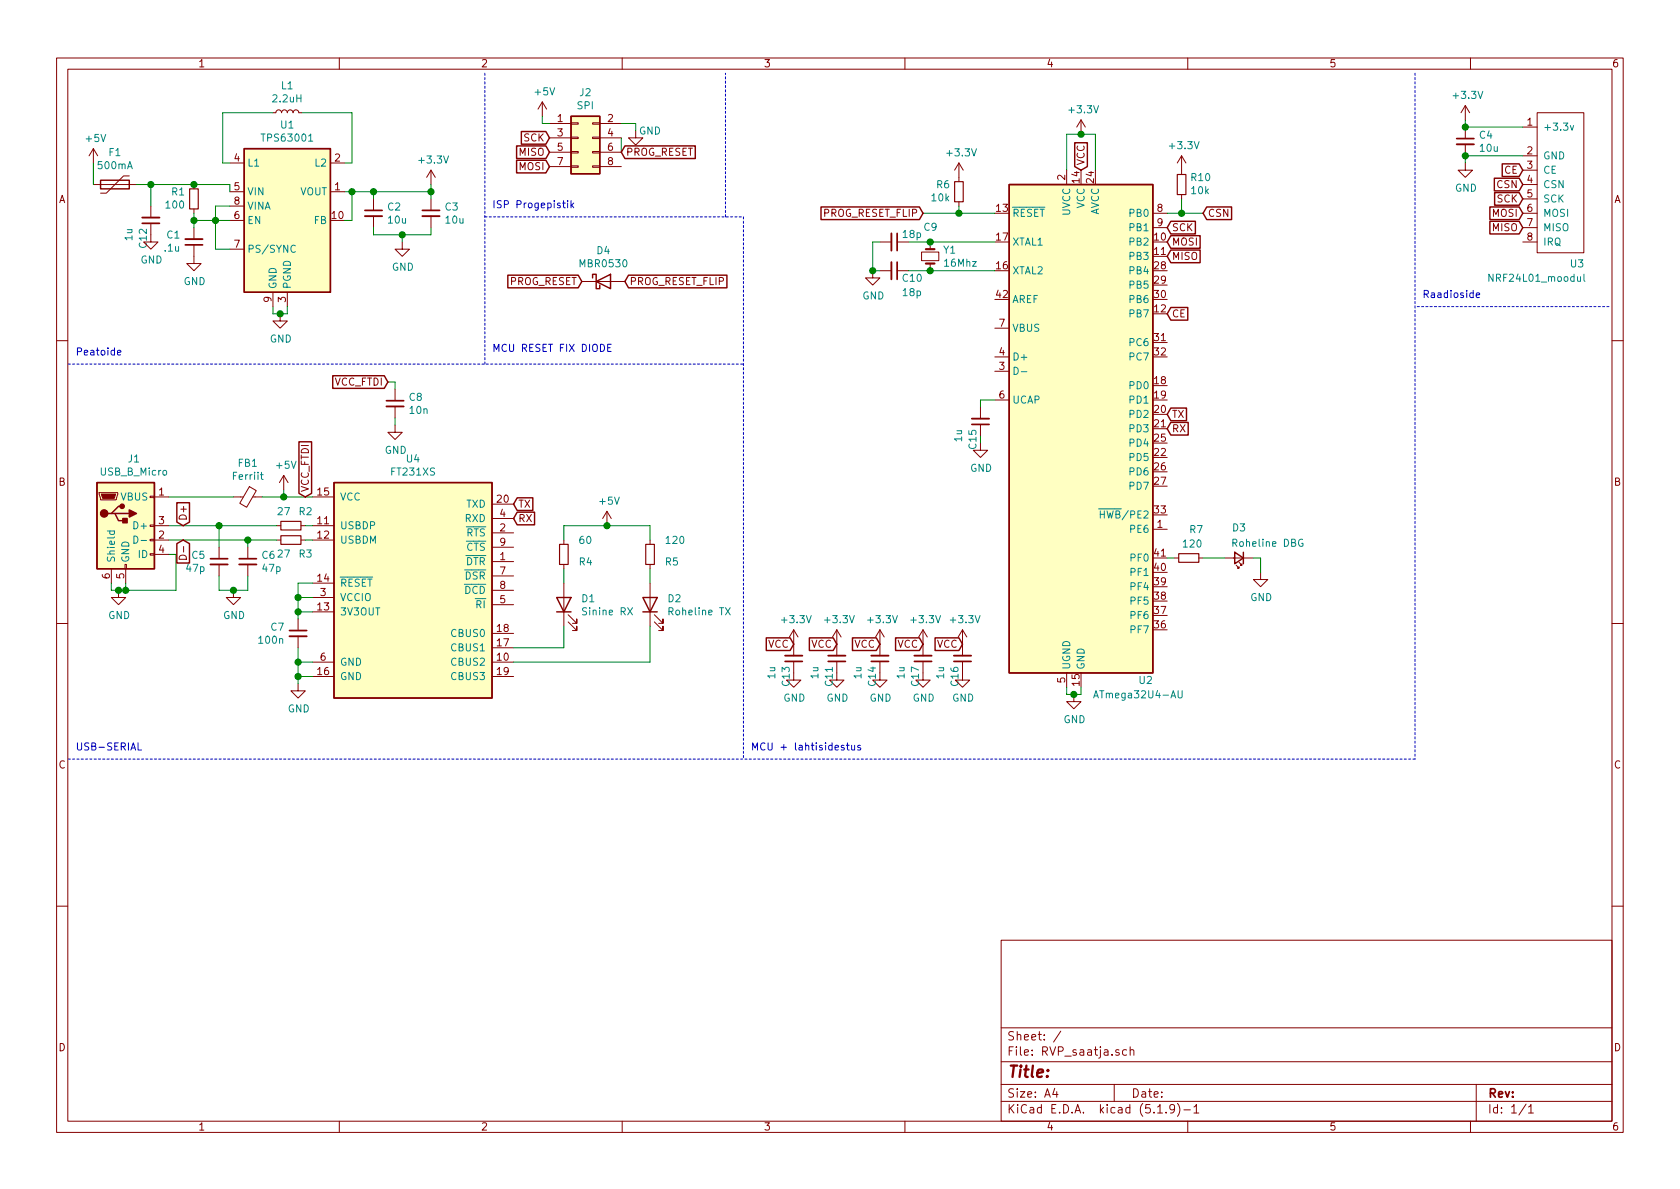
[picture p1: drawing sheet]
EESchema Schematic File Version 4
EELAYER 30 0
EELAYER END
$Descr A4 11693 8268
encoding utf-8
Sheet 1 1
Title ""
Date ""
Rev ""
Comp ""
Comment1 ""
Comment2 ""
Comment3 ""
Comment4 ""
$EndDescr
$Comp
L RVP_saatja-rescue:NRF24L01_moodul-RVP U3
U 1 1
P 10700 1175
F 0 "U3" H 10925 525 50  0000 L CNN
F 1 "NRF24L01_moodul" H 10350 425 50  0000 L CNN
F 2 "RVP:NRF24L01 moodul SMD" H 10700 1175 50  0001 C CNN
F 3 "" H 10700 1175 50  0001 C CNN
	1    10700 1175
	1    0    0    -1  
$EndComp
$Comp
L Device:C_Small C4
U 1 1
P 10200 975
F 0 "C4" H 10292 1021 50  0000 L CNN
F 1 "10u" H 10292 930 50  0000 L CNN
F 2 "Capacitor_Tantalum_SMD:CP_EIA-3528-15_AVX-H" H 10200 975 50  0001 C CNN
F 3 "~" H 10200 975 50  0001 C CNN
	1    10200 975 
	1    0    0    -1  
$EndComp
Wire Wire Line
	10200 875  10600 875 
Wire Wire Line
	10200 1075 10600 1075
Wire Wire Line
	10200 875  10200 825 
Connection ~ 10200 875 
Wire Wire Line
	10200 1075 10200 1125
Connection ~ 10200 1075
$Comp
L power:GND #PWR0101
U 1 1
P 10200 1125
F 0 "#PWR0101" H 10200 875 50  0001 C CNN
F 1 "GND" H 10205 952 50  0000 C CNN
F 2 "" H 10200 1125 50  0001 C CNN
F 3 "" H 10200 1125 50  0001 C CNN
	1    10200 1125
	1    0    0    -1  
$EndComp
$Comp
L power:+3.3V #PWR0102
U 1 1
P 10200 825
F 0 "#PWR0102" H 10200 675 50  0001 C CNN
F 1 "+3.3V" H 10215 998 50  0000 C CNN
F 2 "" H 10200 825 50  0001 C CNN
F 3 "" H 10200 825 50  0001 C CNN
	1    10200 825 
	1    0    0    -1  
$EndComp
Text GLabel 10600 1175 0    50   Input ~ 0
CE
Text GLabel 10600 1275 0    50   Input ~ 0
CSN
Text GLabel 10600 1375 0    50   Input ~ 0
SCK
Text GLabel 10600 1475 0    50   Input ~ 0
MOSI
Text GLabel 10600 1575 0    50   Input ~ 0
MISO
$Comp
L MCU_Microchip_ATmega:ATmega32U4-AU U2
U 1 1
P 7525 2975
F 0 "U2" H 7975 1225 50  0000 C CNN
F 1 "ATmega32U4-AU" H 7925 1125 50  0000 C CNN
F 2 "Package_QFP:TQFP-44_10x10mm_P0.8mm" H 7525 2975 50  0001 C CIN
F 3 "http://ww1.microchip.com/downloads/en/DeviceDoc/Atmel-7766-8-bit-AVR-ATmega16U4-32U4_Datasheet.pdf" H 7525 2975 50  0001 C CNN
	1    7525 2975
	1    0    0    -1  
$EndComp
Text GLabel 8125 1575 2    50   Input ~ 0
SCK
Text GLabel 8125 1675 2    50   Input ~ 0
MOSI
Text GLabel 8125 1775 2    50   Input ~ 0
MISO
$Comp
L Regulator_Switching:TPS63002 U1
U 1 1
P 2000 1525
F 0 "U1" H 2000 2192 50  0000 C CNN
F 1 "TPS63001" H 2000 2101 50  0000 C CNN
F 2 "Package_SON:Texas_DRC0010J_ThermalVias" H 2850 975 50  0001 C CNN
F 3 "http://www.ti.com/lit/ds/symlink/tps63000.pdf" H 1700 2075 50  0001 C CNN
	1    2000 1525
	1    0    0    -1  
$EndComp
$Comp
L Device:L_Small L1
U 1 1
P 2000 775
F 0 "L1" V 2185 775 50  0000 C CNN
F 1 "2.2uH" V 2094 775 50  0000 C CNN
F 2 "Inductor_SMD:L_0603_1608Metric" H 2000 775 50  0001 C CNN
F 3 "~" H 2000 775 50  0001 C CNN
	1    2000 775 
	0    -1   -1   0   
$EndComp
Wire Wire Line
	2400 1125 2450 1125
Wire Wire Line
	2450 775  2100 775 
Wire Wire Line
	1600 1125 1550 1125
Wire Wire Line
	1550 775  1900 775 
Wire Wire Line
	1550 1125 1550 775 
Wire Wire Line
	2450 1125 2450 775 
Wire Wire Line
	1600 1425 1500 1425
Wire Wire Line
	1500 1425 1500 1525
Wire Wire Line
	1500 1525 1600 1525
Wire Wire Line
	1500 1525 1500 1725
Wire Wire Line
	1500 1725 1600 1725
Connection ~ 1500 1525
Wire Wire Line
	1500 1525 1350 1525
$Comp
L Device:C_Small C1
U 1 1
P 1350 1675
F 0 "C1" H 1259 1629 50  0000 R CNN
F 1 ".1u" H 1259 1720 50  0000 R CNN
F 2 "Capacitor_SMD:C_0603_1608Metric" H 1350 1675 50  0001 C CNN
F 3 "~" H 1350 1675 50  0001 C CNN
	1    1350 1675
	1    0    0    1   
$EndComp
$Comp
L Device:R_Small R1
U 1 1
P 1350 1375
F 0 "R1" H 1292 1329 50  0000 R CNN
F 1 "100" H 1292 1420 50  0000 R CNN
F 2 "Resistor_SMD:R_0603_1608Metric" H 1350 1375 50  0001 C CNN
F 3 "~" H 1350 1375 50  0001 C CNN
	1    1350 1375
	1    0    0    1   
$EndComp
Wire Wire Line
	1350 1475 1350 1525
Wire Wire Line
	1350 1575 1350 1525
Connection ~ 1350 1525
Wire Wire Line
	1600 1325 1600 1275
Wire Wire Line
	1600 1275 1350 1275
Connection ~ 1350 1275
$Comp
L power:+5V #PWR0103
U 1 1
P 650 1125
F 0 "#PWR0103" H 650 975 50  0001 C CNN
F 1 "+5V" H 665 1298 50  0000 C CNN
F 2 "" H 650 1125 50  0001 C CNN
F 3 "" H 650 1125 50  0001 C CNN
	1    650  1125
	1    0    0    -1  
$EndComp
$Comp
L power:GND #PWR0104
U 1 1
P 1350 1775
F 0 "#PWR0104" H 1350 1525 50  0001 C CNN
F 1 "GND" H 1355 1602 50  0000 C CNN
F 2 "" H 1350 1775 50  0001 C CNN
F 3 "" H 1350 1775 50  0001 C CNN
	1    1350 1775
	1    0    0    -1  
$EndComp
Wire Wire Line
	1900 2125 1900 2175
Wire Wire Line
	1900 2175 1950 2175
Wire Wire Line
	2000 2175 2000 2125
$Comp
L power:GND #PWR0105
U 1 1
P 1950 2175
F 0 "#PWR0105" H 1950 1925 50  0001 C CNN
F 1 "GND" H 1955 2002 50  0000 C CNN
F 2 "" H 1950 2175 50  0001 C CNN
F 3 "" H 1950 2175 50  0001 C CNN
	1    1950 2175
	1    0    0    -1  
$EndComp
Connection ~ 1950 2175
Wire Wire Line
	1950 2175 2000 2175
Wire Wire Line
	2400 1325 2450 1325
Wire Wire Line
	2450 1325 2450 1525
Wire Wire Line
	2450 1525 2400 1525
$Comp
L Device:C_Small C2
U 1 1
P 2600 1475
F 0 "C2" H 2692 1521 50  0000 L CNN
F 1 "10u" H 2692 1430 50  0000 L CNN
F 2 "Capacitor_SMD:C_0603_1608Metric" H 2600 1475 50  0001 C CNN
F 3 "~" H 2600 1475 50  0001 C CNN
	1    2600 1475
	1    0    0    -1  
$EndComp
$Comp
L Device:C_Small C3
U 1 1
P 3000 1475
F 0 "C3" H 3092 1521 50  0000 L CNN
F 1 "10u" H 3092 1430 50  0000 L CNN
F 2 "Capacitor_SMD:C_0603_1608Metric" H 3000 1475 50  0001 C CNN
F 3 "~" H 3000 1475 50  0001 C CNN
	1    3000 1475
	1    0    0    -1  
$EndComp
Wire Wire Line
	2450 1325 2600 1325
Connection ~ 2450 1325
Connection ~ 2600 1325
Wire Wire Line
	2600 1325 2600 1375
Wire Wire Line
	2600 1575 2600 1625
Wire Wire Line
	3000 1325 3000 1375
Wire Wire Line
	3000 1625 3000 1575
Wire Wire Line
	2600 1625 2800 1625
Wire Wire Line
	2600 1325 3000 1325
Wire Wire Line
	2800 1625 2800 1675
Connection ~ 2800 1625
Wire Wire Line
	2800 1625 3000 1625
$Comp
L power:GND #PWR0106
U 1 1
P 2800 1675
F 0 "#PWR0106" H 2800 1425 50  0001 C CNN
F 1 "GND" H 2805 1502 50  0000 C CNN
F 2 "" H 2800 1675 50  0001 C CNN
F 3 "" H 2800 1675 50  0001 C CNN
	1    2800 1675
	1    0    0    -1  
$EndComp
Wire Wire Line
	3000 1325 3000 1275
Connection ~ 3000 1325
$Comp
L power:+3.3V #PWR0107
U 1 1
P 3000 1275
F 0 "#PWR0107" H 3000 1125 50  0001 C CNN
F 1 "+3.3V" H 3015 1448 50  0000 C CNN
F 2 "" H 3000 1275 50  0001 C CNN
F 3 "" H 3000 1275 50  0001 C CNN
	1    3000 1275
	1    0    0    -1  
$EndComp
$Comp
L power:+3.3V #PWR0108
U 1 1
P 7525 925
F 0 "#PWR0108" H 7525 775 50  0001 C CNN
F 1 "+3.3V" H 7540 1098 50  0000 C CNN
F 2 "" H 7525 925 50  0001 C CNN
F 3 "" H 7525 925 50  0001 C CNN
	1    7525 925 
	1    0    0    -1  
$EndComp
Text GLabel 8375 1475 2    50   Input ~ 0
CSN
Text GLabel 8125 2175 2    50   Input ~ 0
CE
Wire Wire Line
	7425 4775 7425 4825
Wire Wire Line
	7425 4825 7475 4825
Wire Wire Line
	7525 4825 7525 4775
$Comp
L power:GND #PWR0109
U 1 1
P 7475 4825
F 0 "#PWR0109" H 7475 4575 50  0001 C CNN
F 1 "GND" H 7480 4652 50  0000 C CNN
F 2 "" H 7475 4825 50  0001 C CNN
F 3 "" H 7475 4825 50  0001 C CNN
	1    7475 4825
	1    0    0    -1  
$EndComp
Connection ~ 7475 4825
Wire Wire Line
	7475 4825 7525 4825
Wire Wire Line
	6925 1475 6675 1475
Wire Wire Line
	6675 1475 6675 1425
$Comp
L Device:R_Small R6
U 1 1
P 6675 1325
F 0 "R6" H 6617 1279 50  0000 R CNN
F 1 "10k" H 6617 1370 50  0000 R CNN
F 2 "Resistor_SMD:R_0603_1608Metric" H 6675 1325 50  0001 C CNN
F 3 "~" H 6675 1325 50  0001 C CNN
	1    6675 1325
	1    0    0    1   
$EndComp
$Comp
L power:+3.3V #PWR0110
U 1 1
P 8225 1175
F 0 "#PWR0110" H 8225 1025 50  0001 C CNN
F 1 "+3.3V" H 8240 1348 50  0000 C CNN
F 2 "" H 8225 1175 50  0001 C CNN
F 3 "" H 8225 1175 50  0001 C CNN
	1    8225 1175
	1    0    0    -1  
$EndComp
$Comp
L Device:Crystal_Small Y1
U 1 1
P 6475 1775
F 0 "Y1" V 6429 1863 50  0000 L CNN
F 1 "16Mhz" V 6520 1863 50  0000 L CNN
F 2 "Crystal:Crystal_SMD_TXC_7A-2Pin_5x3.2mm" H 6475 1775 50  0001 C CNN
F 3 "~" H 6475 1775 50  0001 C CNN
	1    6475 1775
	0    1    1    0   
$EndComp
Wire Wire Line
	6475 1675 6925 1675
Wire Wire Line
	6475 1875 6925 1875
Wire Wire Line
	6475 1675 6325 1675
Connection ~ 6475 1675
Wire Wire Line
	6475 1875 6325 1875
Connection ~ 6475 1875
$Comp
L Device:C_Small C10
U 1 1
P 6225 1875
F 0 "C10" V 6275 1925 50  0000 L CNN
F 1 "18p" V 6375 1925 50  0000 L CNN
F 2 "Capacitor_SMD:C_0603_1608Metric" H 6225 1875 50  0001 C CNN
F 3 "~" H 6225 1875 50  0001 C CNN
	1    6225 1875
	0    1    1    0   
$EndComp
$Comp
L Device:C_Small C9
U 1 1
P 6225 1675
F 0 "C9" V 6325 1875 50  0000 L CNN
F 1 "18p" V 6275 1725 50  0000 L CNN
F 2 "Capacitor_SMD:C_0603_1608Metric" H 6225 1675 50  0001 C CNN
F 3 "~" H 6225 1675 50  0001 C CNN
	1    6225 1675
	0    1    -1   0   
$EndComp
Wire Wire Line
	6125 1875 6075 1875
Wire Wire Line
	6075 1875 6075 1675
Wire Wire Line
	6075 1675 6125 1675
$Comp
L power:GND #PWR0111
U 1 1
P 6075 1875
F 0 "#PWR0111" H 6075 1625 50  0001 C CNN
F 1 "GND" H 6080 1702 50  0000 C CNN
F 2 "" H 6075 1875 50  0001 C CNN
F 3 "" H 6075 1875 50  0001 C CNN
	1    6075 1875
	1    0    0    -1  
$EndComp
Connection ~ 6075 1875
Wire Wire Line
	6675 1475 6425 1475
Connection ~ 6675 1475
$Comp
L Connector_Generic:Conn_02x04_Odd_Even J2
U 1 1
P 4025 950
F 0 "J2" H 4075 1267 50  0000 C CNN
F 1 "SPI" H 4075 1176 50  0000 C CNN
F 2 "Connector_PinHeader_2.54mm:PinHeader_2x04_P2.54mm_Vertical" H 4025 950 50  0001 C CNN
F 3 "~" H 4025 950 50  0001 C CNN
	1    4025 950 
	1    0    0    -1  
$EndComp
Wire Wire Line
	3825 850  3775 850 
Wire Wire Line
	3775 850  3775 800 
$Comp
L power:+5V #PWR0113
U 1 1
P 3775 800
F 0 "#PWR0113" H 3775 650 50  0001 C CNN
F 1 "+5V" H 3790 973 50  0000 C CNN
F 2 "" H 3775 800 50  0001 C CNN
F 3 "" H 3775 800 50  0001 C CNN
	1    3775 800 
	1    0    0    -1  
$EndComp
$Comp
L power:GND #PWR0114
U 1 1
P 4425 900
F 0 "#PWR0114" H 4425 650 50  0001 C CNN
F 1 "GND" H 4525 900 50  0000 C CNN
F 2 "" H 4425 900 50  0001 C CNN
F 3 "" H 4425 900 50  0001 C CNN
	1    4425 900 
	1    0    0    -1  
$EndComp
Wire Wire Line
	4425 850  4425 900 
Wire Wire Line
	4325 850  4425 850 
Text GLabel 3825 950  0    50   Input ~ 0
SCK
Text GLabel 3825 1050 0    50   Input ~ 0
MISO
Text GLabel 3825 1150 0    50   Input ~ 0
MOSI
Wire Wire Line
	4325 950  4325 1050
Text GLabel 4325 1050 2    50   Input ~ 0
PROG_RESET
$Comp
L Device:R_Small R7
U 1 1
P 8275 3875
F 0 "R7" V 8075 3875 50  0000 R CNN
F 1 "120" V 8175 3925 50  0000 R CNN
F 2 "Resistor_SMD:R_0603_1608Metric" H 8275 3875 50  0001 C CNN
F 3 "~" H 8275 3875 50  0001 C CNN
	1    8275 3875
	0    -1   1    0   
$EndComp
$Comp
L Device:LED_Small D3
U 1 1
P 8625 3875
F 0 "D3" H 8625 3668 50  0000 C CNN
F 1 "Roheline DBG" H 8425 3775 50  0000 C CNN
F 2 "LED_SMD:LED_0603_1608Metric" V 8625 3875 50  0001 C CNN
F 3 "~" V 8625 3875 50  0001 C CNN
	1    8625 3875
	-1   0    0    1   
$EndComp
Wire Wire Line
	8375 3875 8525 3875
Wire Wire Line
	8175 3875 8125 3875
$Comp
L power:GND #PWR0115
U 1 1
P 8775 3975
F 0 "#PWR0115" H 8775 3725 50  0001 C CNN
F 1 "GND" H 8780 3802 50  0000 C CNN
F 2 "" H 8775 3975 50  0001 C CNN
F 3 "" H 8775 3975 50  0001 C CNN
	1    8775 3975
	1    0    0    -1  
$EndComp
Wire Wire Line
	8725 3875 8775 3875
Wire Wire Line
	8775 3875 8775 3975
$Comp
L Connector:USB_B_Micro J1
U 1 1
P 875 3650
F 0 "J1" H 932 4117 50  0000 C CNN
F 1 "USB_B_Micro" H 932 4026 50  0000 C CNN
F 2 "Connector_USB:USB_Micro-B_Amphenol_10104110_Horizontal" H 1025 3600 50  0001 C CNN
F 3 "~" H 1025 3600 50  0001 C CNN
	1    875  3650
	1    0    0    -1  
$EndComp
$Comp
L Device:Polyfuse F1
U 1 1
P 800 1275
F 0 "F1" V 575 1275 50  0000 C CNN
F 1 "500mA" V 666 1275 50  0000 C CNN
F 2 "Fuse:Fuse_1206_3216Metric" H 850 1075 50  0001 L CNN
F 3 "~" H 800 1275 50  0001 C CNN
	1    800  1275
	0    1    1    0   
$EndComp
Wire Wire Line
	1975 3450 1975 3400
$Comp
L power:+5V #PWR0116
U 1 1
P 1975 3400
F 0 "#PWR0116" H 1975 3250 50  0001 C CNN
F 1 "+5V" H 1990 3573 50  0000 C CNN
F 2 "" H 1975 3400 50  0001 C CNN
F 3 "" H 1975 3400 50  0001 C CNN
	1    1975 3400
	1    0    0    -1  
$EndComp
Wire Wire Line
	775  4050 775  4100
Wire Wire Line
	775  4100 825  4100
Wire Wire Line
	875  4100 875  4050
$Comp
L power:GND #PWR0117
U 1 1
P 825 4100
F 0 "#PWR0117" H 825 3850 50  0001 C CNN
F 1 "GND" H 830 3927 50  0000 C CNN
F 2 "" H 825 4100 50  0001 C CNN
F 3 "" H 825 4100 50  0001 C CNN
	1    825  4100
	1    0    0    -1  
$EndComp
Connection ~ 825  4100
Wire Wire Line
	825  4100 875  4100
Wire Wire Line
	1975 3450 2175 3450
Connection ~ 1975 3450
$Comp
L Device:R_Small R2
U 1 1
P 2025 3650
F 0 "R2" V 1925 3600 50  0000 R CNN
F 1 "27" V 1925 3750 50  0000 R CNN
F 2 "Resistor_SMD:R_0603_1608Metric" H 2025 3650 50  0001 C CNN
F 3 "~" H 2025 3650 50  0001 C CNN
	1    2025 3650
	0    -1   1    0   
$EndComp
$Comp
L Device:R_Small R3
U 1 1
P 2025 3750
F 0 "R3" V 1925 3700 50  0000 R CNN
F 1 "27" V 1925 3850 50  0000 R CNN
F 2 "Resistor_SMD:R_0603_1608Metric" H 2025 3750 50  0001 C CNN
F 3 "~" H 2025 3750 50  0001 C CNN
	1    2025 3750
	0    -1   -1   0   
$EndComp
Wire Wire Line
	2125 3650 2175 3650
Wire Wire Line
	2175 3750 2125 3750
$Comp
L Device:C_Small C5
U 1 1
P 1525 3900
F 0 "C5" H 1617 3946 50  0000 L CNN
F 1 "47p" H 1617 3855 50  0000 L CNN
F 2 "Capacitor_SMD:C_0603_1608Metric" H 1525 3900 50  0001 C CNN
F 3 "~" H 1525 3900 50  0001 C CNN
	1    1525 3900
	-1   0    0    -1  
$EndComp
$Comp
L Device:C_Small C6
U 1 1
P 1725 3900
F 0 "C6" H 1817 3946 50  0000 L CNN
F 1 "47p" H 1817 3855 50  0000 L CNN
F 2 "Capacitor_SMD:C_0603_1608Metric" H 1725 3900 50  0001 C CNN
F 3 "~" H 1725 3900 50  0001 C CNN
	1    1725 3900
	1    0    0    -1  
$EndComp
Wire Wire Line
	1725 3800 1725 3750
Connection ~ 1725 3750
Wire Wire Line
	1725 3750 1925 3750
Wire Wire Line
	1525 3800 1525 3650
Wire Wire Line
	1175 3650 1525 3650
Wire Wire Line
	1175 3750 1725 3750
Wire Wire Line
	1175 3850 1225 3850
Wire Wire Line
	875  4100 1225 4100
Wire Wire Line
	1225 3850 1225 4100
Connection ~ 875  4100
Wire Wire Line
	2175 4050 2075 4050
Wire Wire Line
	2075 4050 2075 4150
Wire Wire Line
	2075 4150 2175 4150
Wire Wire Line
	2075 4150 2075 4250
Wire Wire Line
	2075 4250 2175 4250
Connection ~ 2075 4150
$Comp
L Device:C_Small C7
U 1 1
P 2075 4400
F 0 "C7" H 2167 4446 50  0000 L CNN
F 1 "100n" H 2167 4355 50  0000 L CNN
F 2 "Capacitor_SMD:C_0603_1608Metric" H 2075 4400 50  0001 C CNN
F 3 "~" H 2075 4400 50  0001 C CNN
	1    2075 4400
	-1   0    0    -1  
$EndComp
Connection ~ 2075 4250
Wire Wire Line
	2175 4600 2075 4600
Wire Wire Line
	2075 4600 2075 4500
Wire Wire Line
	2175 4700 2075 4700
Wire Wire Line
	2075 4700 2075 4600
Connection ~ 2075 4600
Wire Wire Line
	2075 4700 2075 4750
Connection ~ 2075 4700
Wire Wire Line
	1525 4000 1525 4100
Wire Wire Line
	1725 4100 1725 4000
Connection ~ 1525 3650
Wire Wire Line
	1525 3650 1925 3650
Wire Wire Line
	1525 4100 1625 4100
$Comp
L power:GND #PWR0118
U 1 1
P 1625 4100
F 0 "#PWR0118" H 1625 3850 50  0001 C CNN
F 1 "GND" H 1630 3927 50  0000 C CNN
F 2 "" H 1625 4100 50  0001 C CNN
F 3 "" H 1625 4100 50  0001 C CNN
	1    1625 4100
	1    0    0    -1  
$EndComp
Connection ~ 1625 4100
Wire Wire Line
	1625 4100 1725 4100
$Comp
L power:GND #PWR0119
U 1 1
P 2075 4750
F 0 "#PWR0119" H 2075 4500 50  0001 C CNN
F 1 "GND" H 2080 4577 50  0000 C CNN
F 2 "" H 2075 4750 50  0001 C CNN
F 3 "" H 2075 4750 50  0001 C CNN
	1    2075 4750
	1    0    0    -1  
$EndComp
Wire Wire Line
	2075 4250 2075 4300
Wire Wire Line
	650  1125 650  1275
$Comp
L Device:Ferrite_Bead_Small FB1
U 1 1
P 1725 3450
F 0 "FB1" V 1488 3450 50  0000 C CNN
F 1 "Ferriit" V 1579 3450 50  0000 C CNN
F 2 "Inductor_SMD:L_0603_1608Metric" V 1655 3450 50  0001 C CNN
F 3 "~" H 1725 3450 50  0001 C CNN
	1    1725 3450
	0    1    1    0   
$EndComp
Wire Wire Line
	1825 3450 1975 3450
Wire Wire Line
	1175 3450 1625 3450
Text GLabel 2125 3450 1    50   Input ~ 0
VCC_FTDI
Text GLabel 2700 2650 0    50   Input ~ 0
VCC_FTDI
Wire Wire Line
	2700 2650 2750 2650
Wire Wire Line
	2750 2650 2750 2700
$Comp
L Device:C_Small C8
U 1 1
P 2750 2800
F 0 "C8" H 2842 2846 50  0000 L CNN
F 1 "10n" H 2842 2755 50  0000 L CNN
F 2 "Capacitor_SMD:C_0603_1608Metric" H 2750 2800 50  0001 C CNN
F 3 "~" H 2750 2800 50  0001 C CNN
	1    2750 2800
	1    0    0    -1  
$EndComp
$Comp
L power:GND #PWR0120
U 1 1
P 2750 2950
F 0 "#PWR0120" H 2750 2700 50  0001 C CNN
F 1 "GND" H 2755 2777 50  0000 C CNN
F 2 "" H 2750 2950 50  0001 C CNN
F 3 "" H 2750 2950 50  0001 C CNN
	1    2750 2950
	1    0    0    -1  
$EndComp
Wire Wire Line
	2750 2900 2750 2950
Text GLabel 3575 3500 2    50   Input ~ 0
TX
Text GLabel 3575 3600 2    50   Input ~ 0
RX
Text GLabel 8125 2975 2    50   Input ~ 0
RX
Text GLabel 8125 2875 2    50   Input ~ 0
TX
$Comp
L Device:LED D1
U 1 1
P 3925 4200
F 0 "D1" V 3964 4082 50  0000 R CNN
F 1 "Sinine RX" V 3873 4082 50  0000 R CNN
F 2 "LED_SMD:LED_0603_1608Metric" H 3925 4200 50  0001 C CNN
F 3 "~" H 3925 4200 50  0001 C CNN
	1    3925 4200
	0    -1   -1   0   
$EndComp
$Comp
L Device:LED D2
U 1 1
P 4525 4200
F 0 "D2" V 4564 4082 50  0000 R CNN
F 1 "Roheline TX" V 4473 4082 50  0000 R CNN
F 2 "LED_SMD:LED_0603_1608Metric" H 4525 4200 50  0001 C CNN
F 3 "~" H 4525 4200 50  0001 C CNN
	1    4525 4200
	0    -1   -1   0   
$EndComp
Wire Wire Line
	3575 4500 3925 4500
Wire Wire Line
	3925 4500 3925 4350
$Comp
L Device:R_Small R5
U 1 1
P 4525 3850
F 0 "R5" H 4425 3800 50  0000 R CNN
F 1 "120" H 4425 3950 50  0000 R CNN
F 2 "Resistor_SMD:R_0603_1608Metric" H 4525 3850 50  0001 C CNN
F 3 "~" H 4525 3850 50  0001 C CNN
	1    4525 3850
	-1   0    0    -1  
$EndComp
$Comp
L Device:R_Small R4
U 1 1
P 3925 3850
F 0 "R4" H 3825 3800 50  0000 R CNN
F 1 "60" H 3825 3950 50  0000 R CNN
F 2 "Resistor_SMD:R_0603_1608Metric" H 3925 3850 50  0001 C CNN
F 3 "~" H 3925 3850 50  0001 C CNN
	1    3925 3850
	-1   0    0    -1  
$EndComp
Wire Wire Line
	3925 3950 3925 4050
Wire Wire Line
	3925 3750 3925 3650
$Comp
L power:+5V #PWR0121
U 1 1
P 4225 3650
F 0 "#PWR0121" H 4225 3500 50  0001 C CNN
F 1 "+5V" H 4240 3823 50  0000 C CNN
F 2 "" H 4225 3650 50  0001 C CNN
F 3 "" H 4225 3650 50  0001 C CNN
	1    4225 3650
	1    0    0    -1  
$EndComp
Wire Wire Line
	4525 4600 4525 4350
Wire Wire Line
	3575 4600 4525 4600
Wire Wire Line
	4525 3950 4525 4050
Wire Wire Line
	4525 3750 4525 3650
Connection ~ 4225 3650
Wire Wire Line
	4225 3650 4525 3650
Wire Wire Line
	3925 3650 4225 3650
Text GLabel 1275 3650 1    50   Input ~ 0
D+
Text GLabel 1275 3750 3    50   Input ~ 0
D-
$Comp
L RVP_saatja-rescue:FT231XS-RVP U4
U 1 1
P 2825 4150
F 0 "U4" H 2875 5117 50  0000 C CNN
F 1 "FT231XS" H 2875 5026 50  0000 C CNN
F 2 "Package_SO:SSOP-20_3.9x8.7mm_P0.635mm" H 2825 3550 50  0001 C CNN
F 3 "" H 2825 3550 50  0001 C CNN
	1    2825 4150
	1    0    0    -1  
$EndComp
Wire Wire Line
	7425 1175 7425 925 
Text GLabel 7525 1175 1    50   Input ~ 0
VCC
Text GLabel 6425 1475 0    50   Input ~ 0
PROG_RESET_FLIP
Wire Wire Line
	6925 2775 6825 2775
Wire Wire Line
	6825 2775 6825 2825
$Comp
L Device:C_Small C15
U 1 1
P 6825 2925
F 0 "C15" V 6875 2975 50  0000 L CNN
F 1 "1u" V 6975 2975 50  0000 L CNN
F 2 "Capacitor_SMD:C_0603_1608Metric" H 6825 2925 50  0001 C CNN
F 3 "~" H 6825 2925 50  0001 C CNN
	1    6825 2925
	-1   0    0    1   
$EndComp
$Comp
L power:GND #PWR06
U 1 1
P 6825 3075
F 0 "#PWR06" H 6825 2825 50  0001 C CNN
F 1 "GND" H 6830 2902 50  0000 C CNN
F 2 "" H 6825 3075 50  0001 C CNN
F 3 "" H 6825 3075 50  0001 C CNN
	1    6825 3075
	1    0    0    -1  
$EndComp
Wire Wire Line
	6825 3025 6825 3075
$Comp
L Device:C_Small C12
U 1 1
P 1050 1525
F 0 "C12" V 1100 1575 50  0000 L CNN
F 1 "1u" V 1200 1575 50  0000 L CNN
F 2 "Capacitor_SMD:C_0603_1608Metric" H 1050 1525 50  0001 C CNN
F 3 "~" H 1050 1525 50  0001 C CNN
	1    1050 1525
	-1   0    0    1   
$EndComp
Wire Wire Line
	950  1275 1050 1275
Wire Wire Line
	1050 1425 1050 1275
Connection ~ 1050 1275
Wire Wire Line
	1050 1275 1350 1275
$Comp
L power:GND #PWR01
U 1 1
P 1050 1625
F 0 "#PWR01" H 1050 1375 50  0001 C CNN
F 1 "GND" H 1055 1452 50  0000 C CNN
F 2 "" H 1050 1625 50  0001 C CNN
F 3 "" H 1050 1625 50  0001 C CNN
	1    1050 1625
	1    0    0    -1  
$EndComp
$Comp
L Device:C_Small C16
U 1 1
P 6700 4575
F 0 "C16" V 6750 4625 50  0000 L CNN
F 1 "1u" V 6850 4625 50  0000 L CNN
F 2 "Capacitor_SMD:C_0603_1608Metric" H 6700 4575 50  0001 C CNN
F 3 "~" H 6700 4575 50  0001 C CNN
	1    6700 4575
	-1   0    0    1   
$EndComp
Text GLabel 6700 4475 0    50   Input ~ 0
VCC
$Comp
L power:GND #PWR08
U 1 1
P 6700 4675
F 0 "#PWR08" H 6700 4425 50  0001 C CNN
F 1 "GND" H 6705 4502 50  0000 C CNN
F 2 "" H 6700 4675 50  0001 C CNN
F 3 "" H 6700 4675 50  0001 C CNN
	1    6700 4675
	1    0    0    -1  
$EndComp
$Comp
L power:+3.3V #PWR07
U 1 1
P 6700 4475
F 0 "#PWR07" H 6700 4325 50  0001 C CNN
F 1 "+3.3V" H 6715 4648 50  0000 C CNN
F 2 "" H 6700 4475 50  0001 C CNN
F 3 "" H 6700 4475 50  0001 C CNN
	1    6700 4475
	1    0    0    -1  
$EndComp
$Comp
L Device:C_Small C17
U 1 1
P 6425 4575
F 0 "C17" V 6475 4625 50  0000 L CNN
F 1 "1u" V 6575 4625 50  0000 L CNN
F 2 "Capacitor_SMD:C_0603_1608Metric" H 6425 4575 50  0001 C CNN
F 3 "~" H 6425 4575 50  0001 C CNN
	1    6425 4575
	-1   0    0    1   
$EndComp
Text GLabel 6425 4475 0    50   Input ~ 0
VCC
$Comp
L power:GND #PWR0124
U 1 1
P 6425 4675
F 0 "#PWR0124" H 6425 4425 50  0001 C CNN
F 1 "GND" H 6430 4502 50  0000 C CNN
F 2 "" H 6425 4675 50  0001 C CNN
F 3 "" H 6425 4675 50  0001 C CNN
	1    6425 4675
	1    0    0    -1  
$EndComp
$Comp
L power:+3.3V #PWR0125
U 1 1
P 6425 4475
F 0 "#PWR0125" H 6425 4325 50  0001 C CNN
F 1 "+3.3V" H 6440 4648 50  0000 C CNN
F 2 "" H 6425 4475 50  0001 C CNN
F 3 "" H 6425 4475 50  0001 C CNN
	1    6425 4475
	1    0    0    -1  
$EndComp
Wire Wire Line
	8125 1475 8225 1475
Wire Wire Line
	8225 1475 8225 1375
Connection ~ 8225 1475
Wire Wire Line
	8225 1475 8375 1475
$Comp
L Device:R_Small R10
U 1 1
P 8225 1275
F 0 "R10" H 8167 1229 50  0000 R CNN
F 1 "10k" H 8167 1320 50  0000 R CNN
F 2 "Resistor_SMD:R_0603_1608Metric" H 8225 1275 50  0001 C CNN
F 3 "~" H 8225 1275 50  0001 C CNN
	1    8225 1275
	-1   0    0    1   
$EndComp
$Comp
L power:+3.3V #PWR010
U 1 1
P 6675 1225
F 0 "#PWR010" H 6675 1075 50  0001 C CNN
F 1 "+3.3V" H 6690 1398 50  0000 C CNN
F 2 "" H 6675 1225 50  0001 C CNN
F 3 "" H 6675 1225 50  0001 C CNN
	1    6675 1225
	1    0    0    -1  
$EndComp
Wire Notes Line
	11200 2125 9850 2125
Text Notes 9900 2075 0    50   ~ 0
Raadioside
Wire Wire Line
	7625 925  7525 925 
Wire Wire Line
	7625 925  7625 1175
Connection ~ 7525 925 
Wire Wire Line
	7525 925  7425 925 
Text Notes 525  2475 0    50   ~ 0
Peatoide
Wire Notes Line
	3375 2525 3375 500 
Wire Notes Line
	475  2525 5175 2525
Text Notes 525  5225 0    50   ~ 0
USB-SERIAL
Wire Notes Line
	5050 1500 5050 500 
Text Notes 3425 1450 0    50   ~ 0
ISP Progepistik
$Comp
L Diode:MBR0530 D4
U 1 1
P 4200 1950
F 0 "D4" H 4200 2167 50  0000 C CNN
F 1 "MBR0530" H 4200 2076 50  0000 C CNN
F 2 "Diode_SMD:D_SOD-123" H 4200 1775 50  0001 C CNN
F 3 "http://www.mccsemi.com/up_pdf/MBR0520~MBR0580(SOD123).pdf" H 4200 1950 50  0001 C CNN
	1    4200 1950
	1    0    0    -1  
$EndComp
Text GLabel 4050 1950 0    50   Input ~ 0
PROG_RESET
Text GLabel 4350 1950 2    50   Input ~ 0
PROG_RESET_FLIP
Text Notes 3425 2450 0    50   ~ 0
MCU RESET FIX DIODE
Wire Notes Line
	5175 1500 5175 5275
Wire Notes Line
	3375 1500 5175 1500
$Comp
L power:+3.3V #PWR02
U 1 1
P 5525 4475
F 0 "#PWR02" H 5525 4325 50  0001 C CNN
F 1 "+3.3V" H 5540 4648 50  0000 C CNN
F 2 "" H 5525 4475 50  0001 C CNN
F 3 "" H 5525 4475 50  0001 C CNN
	1    5525 4475
	1    0    0    -1  
$EndComp
Text GLabel 5525 4475 0    50   Input ~ 0
VCC
$Comp
L power:+3.3V #PWR04
U 1 1
P 6125 4475
F 0 "#PWR04" H 6125 4325 50  0001 C CNN
F 1 "+3.3V" H 6140 4648 50  0000 C CNN
F 2 "" H 6125 4475 50  0001 C CNN
F 3 "" H 6125 4475 50  0001 C CNN
	1    6125 4475
	1    0    0    -1  
$EndComp
$Comp
L power:GND #PWR05
U 1 1
P 6125 4675
F 0 "#PWR05" H 6125 4425 50  0001 C CNN
F 1 "GND" H 6130 4502 50  0000 C CNN
F 2 "" H 6125 4675 50  0001 C CNN
F 3 "" H 6125 4675 50  0001 C CNN
	1    6125 4675
	1    0    0    -1  
$EndComp
Text GLabel 6125 4475 0    50   Input ~ 0
VCC
$Comp
L Device:C_Small C14
U 1 1
P 6125 4575
F 0 "C14" V 6175 4625 50  0000 L CNN
F 1 "1u" V 6275 4625 50  0000 L CNN
F 2 "Capacitor_SMD:C_0603_1608Metric" H 6125 4575 50  0001 C CNN
F 3 "~" H 6125 4575 50  0001 C CNN
	1    6125 4575
	-1   0    0    1   
$EndComp
$Comp
L Device:C_Small C11
U 1 1
P 5825 4575
F 0 "C11" V 5875 4625 50  0000 L CNN
F 1 "1u" V 5975 4625 50  0000 L CNN
F 2 "Capacitor_SMD:C_0603_1608Metric" H 5825 4575 50  0001 C CNN
F 3 "~" H 5825 4575 50  0001 C CNN
	1    5825 4575
	-1   0    0    1   
$EndComp
Text GLabel 5825 4475 0    50   Input ~ 0
VCC
$Comp
L power:GND #PWR0122
U 1 1
P 5825 4675
F 0 "#PWR0122" H 5825 4425 50  0001 C CNN
F 1 "GND" H 5830 4502 50  0000 C CNN
F 2 "" H 5825 4675 50  0001 C CNN
F 3 "" H 5825 4675 50  0001 C CNN
	1    5825 4675
	1    0    0    -1  
$EndComp
$Comp
L power:+3.3V #PWR0123
U 1 1
P 5825 4475
F 0 "#PWR0123" H 5825 4325 50  0001 C CNN
F 1 "+3.3V" H 5840 4648 50  0000 C CNN
F 2 "" H 5825 4475 50  0001 C CNN
F 3 "" H 5825 4475 50  0001 C CNN
	1    5825 4475
	1    0    0    -1  
$EndComp
$Comp
L Device:C_Small C13
U 1 1
P 5525 4575
F 0 "C13" V 5575 4625 50  0000 L CNN
F 1 "1u" V 5675 4625 50  0000 L CNN
F 2 "Capacitor_SMD:C_0603_1608Metric" H 5525 4575 50  0001 C CNN
F 3 "~" H 5525 4575 50  0001 C CNN
	1    5525 4575
	-1   0    0    1   
$EndComp
$Comp
L power:GND #PWR03
U 1 1
P 5525 4675
F 0 "#PWR03" H 5525 4425 50  0001 C CNN
F 1 "GND" H 5530 4502 50  0000 C CNN
F 2 "" H 5525 4675 50  0001 C CNN
F 3 "" H 5525 4675 50  0001 C CNN
	1    5525 4675
	1    0    0    -1  
$EndComp
Wire Notes Line
	9850 500  9850 5275
Wire Notes Line
	475  5275 9850 5275
Text Notes 5225 5225 0    50   ~ 0
MCU + lahtisidestus
$EndSCHEMATC
